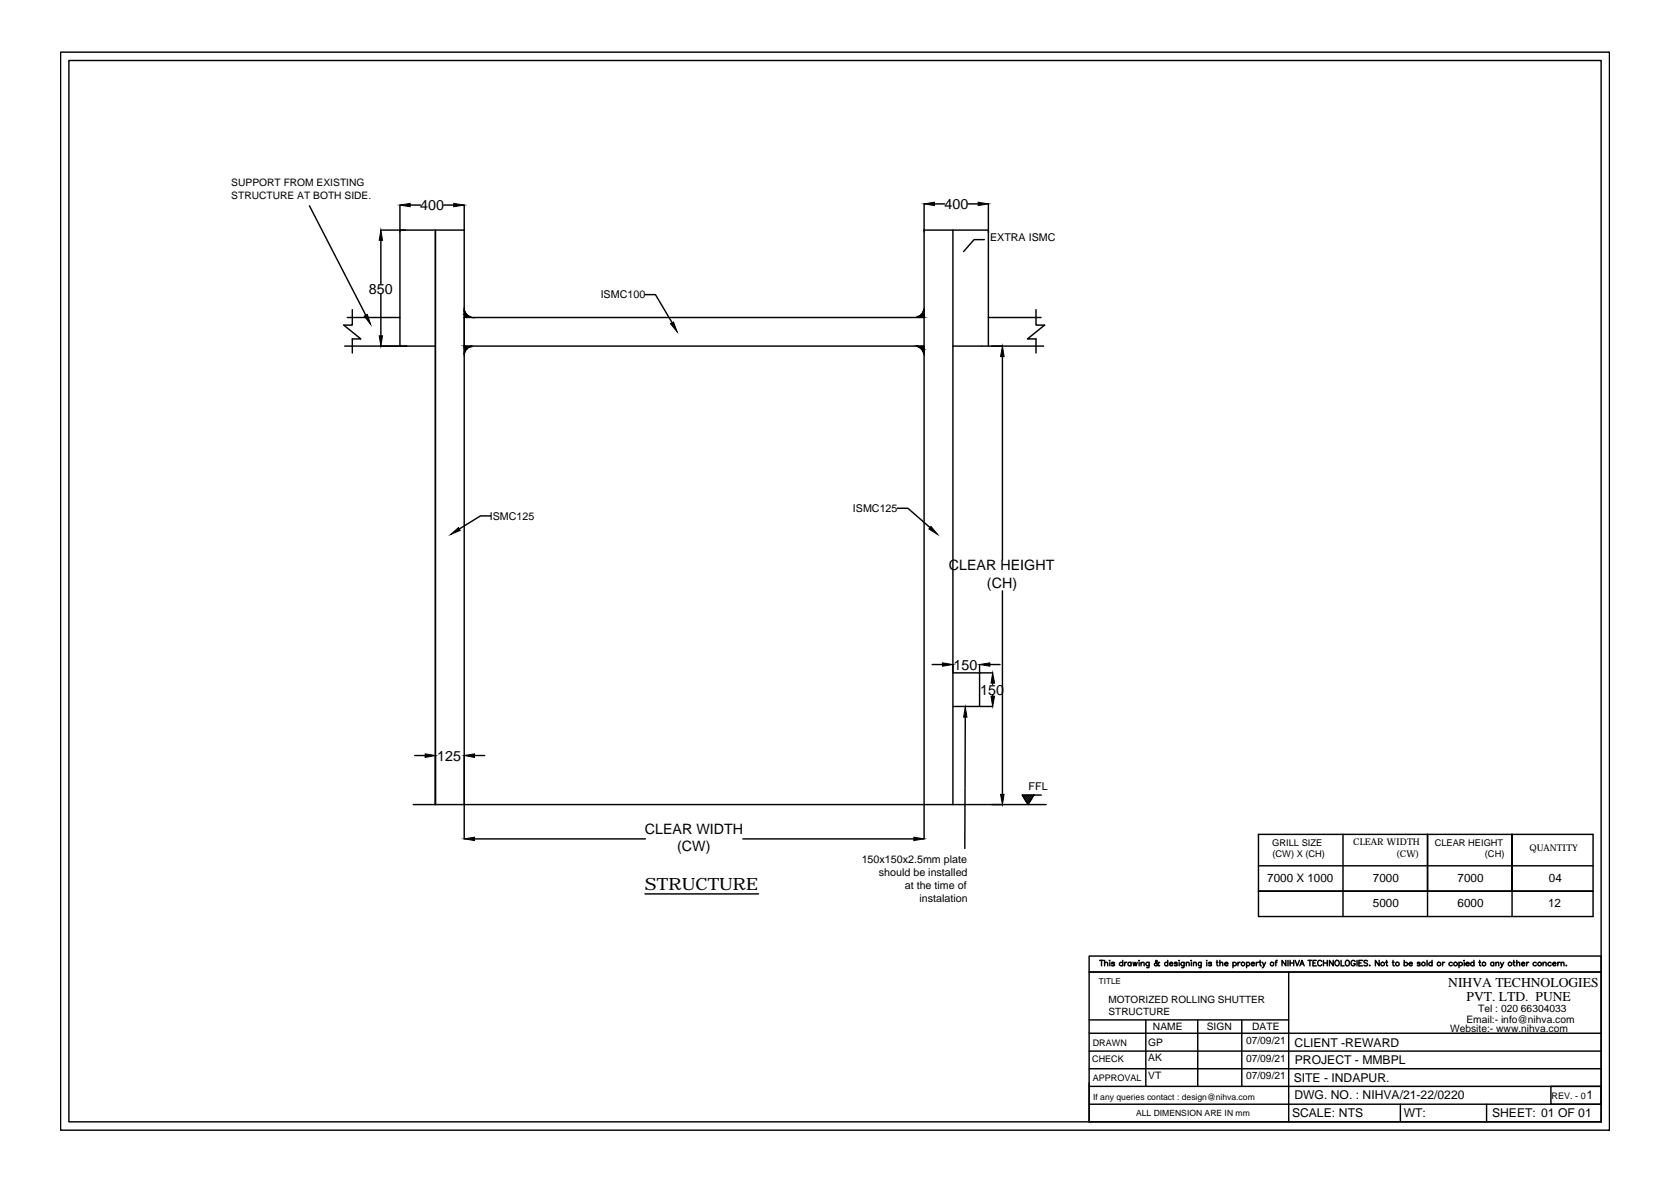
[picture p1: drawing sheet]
<svg xmlns="http://www.w3.org/2000/svg" width="297mm" height="210mm" viewBox="0 0 297 210" stroke-linecap="round" stroke-linejoin="round" font-family="sans-serif">
<!-- layer: 0 -->
<g fill="none" stroke="#000" stroke-width=".25">
<path d="M10.8 9.3h275.3v191.6h-275.3zM12.2 10.8h272.4v188.6h-272.4zM55 36.6l10 19.4M71.1 36.4v25.1M72.9 36.4h1.8M78.9 36.4h1.8M82.5 36.4v112.7M164.3 36.2v112.9M166.1 36.2h1.8M172.1 36.2h1.8M175.7 36.2v25.3M61.7 56.4h9.4"/>
<path d="M62.6 55v2.8h-1.5l3 2.4h-1.5v2.5M67.7 40.9h14.8M67.7 42.7v7.8M67.7 52.3v7.4M77.4 40.9v102.1M82.5 54.9a1.84 1.84 0 0 0 1.3 1.5M82.5 56.4h81.8M114.7 52.4h1.8l3 5M164.2 54.9a1.84 1.84 0 0 1-1.3 1.5M164.3 40.9h11.4M169.4 40.9v102.1M175 42.6h-1.8l-1.9 2.1"/>
<path d="M175.7 56.4h9.4M184.2 55v2.8h1.5l-3.1 2.4h1.6v2.5M61.3 61.5h16.1M82.5 61.5h81.8M83.8 61.5a1.84 1.84 0 0 0-1.3 1.5M162.9 61.5a1.84 1.84 0 0 1 1.3 1.5M169.4 61.5h16.1M178.2 63.4v36.1M87.2 91.7h-1.8l-3.8 2.3M159.5 90.3h1.9l3.9 3.5M165.7 118.1h1.8M169.4 118.1v1.5h4.7v6h-4.7"/>
<path d="M174.1 118.1v1.7M174.1 119.6h2.4M176 118.1h1.8M178.2 105v36.2M73.7 134.3h1.9M84.3 134.3h1.9M171.6 127.5l-.1 23.3M174.1 125.6h2.4M176.5 121.4v.2M176.5 123.5v.2M73.5 143h112.5M84.3 149.1h30.4"/>
<path d="M114.7 158.9h20.1M132.1 149.1h30.3M181.8 141.3v.1M182.1 141.3l-.3 .3M182.4 141.3l-.4 .5M182.8 141.3l-.7 .6M182.9 142.8l-.2 .2M183.1 141.3l-.9 .9M183.4 141.3l-1.1 1.1M183.4 142l-.8 .7M183.7 141.3l-1.2 1.3M183.8 141.3l-1 1.7-1.1-1.7h3.4"/>
<path d="M223.7 158.4h59.5h-59.5M223.7 148.3h59.5v14.6h-59.5zM223.7 153.9h59.5M238.7 148.3v14.6M253.8 148.3v14.6M268.8 158.4v-10.1v10.1M268.8 148.3v14.6M195.5 170.7h.6M195.8 170.7v1M196.4 171.2l.2-.2 .2 .1 .1 .6M196.4 170.7v1M197.2 170.7h.1z"/>
<path d="M197.3 171.1v.6M198.1 171.2l-.2-.2-.3 .1v.1l.4 .1 .1 .2-.2 .2-.3-.2M199.6 171.2a.33 .33 0 0 0-.5-.1 .33 .33 0 0 0 0 .5 .33 .33 0 0 0 .5-.1M199.6 170.7v1M199.9 171v.7M200.3 171l-.4 .3M201.1 171.2a.31 .31 0 0 0-.5-.1 .31 .31 0 0 0 0 .5 .31 .31 0 0 0 .5-.1M201.1 171v.7M201.4 171l.2 .7 .2-.7 .1 .7 .3-.7M202.4 170.7h.1zM202.5 171.1v.6M202.8 171.2l.3-.2 .2 .1 .1 .6"/>
<path d="M202.8 171v.7M204.3 171l-.1 .9-.4 .1M204.3 171.2a.33 .33 0 0 0-.5-.1 .33 .33 0 0 0 0 .5 .33 .33 0 0 0 .5-.1M206.1 171.1h-.1l-.2 .3a.31 .31 0 0 1-.3 .3 .31 .31 0 0 1-.3-.4l.5-.3v-.2l-.2-.1-.1 .1 .1 .4 .4 .4h.2M207.6 171.2a.31 .31 0 0 0-.5-.1 .31 .31 0 0 0 0 .5 .31 .31 0 0 0 .5-.1M207.6 170.7v1M207.9 171.3l.6-.1a.31 .31 0 0 0-.5-.1 .31 .31 0 0 0 0 .5 .31 .31 0 0 0 .5-.1M209.3 171.2l-.5-.1v.1l.3 .1 .2 .2-.2 .2-.3-.2M209.6 170.7h.1M209.6 171.1v.6M210.5 171v.9l-.4 .1M210.5 171.2a.33 .33 0 0 0-.5-.1 .33 .33 0 0 0 0 .5 .33 .33 0 0 0 .5-.1"/>
<path d="M210.9 171.2l.2-.2 .2 .1 .1 .6M210.9 171v.7M211.7 170.7h.1M211.8 171.1v.6M212.1 171.2l.3-.2 .2 .1 .1 .6M212.1 171v.7M213.5 171v.9l-.4 .1M213.5 171.2a.31 .31 0 0 0-.4-.1 .31 .31 0 0 0 0 .5 .31 .31 0 0 0 .4-.1M214.5 170.7h.1M214.5 171.1v.6M215.4 171.2l-.2-.2-.3 .1v.1l.3 .1 .2 .2-.2 .2-.3-.2M216.2 171h.3"/>
<path d="M216.3 170.7v.8l.2 .2M216.8 171.2l.3-.2 .2 .1 .1 .6M216.8 170.7v1M217.7 171.3h.6a.32 .32 0 0 0-.4-.2 .32 .32 0 0 0-.2 .4 .32 .32 0 0 0 .5 .1l.1-.1M219.2 171.2a.33 .33 0 0 1 .5-.1 .33 .33 0 0 1 0 .5 .33 .33 0 0 1-.5-.1M219.2 171v1M220.1 171v.7M220.4 171l-.3 .3M221.6 171.2a.31 .31 0 0 1 .4-.1 .31 .31 0 0 1 0 .5 .31 .31 0 0 1-.4-.1M221.6 171v1M222.4 171.3h.6a.33 .33 0 0 0-.5-.2 .33 .33 0 0 0 0 .6 .33 .33 0 0 0 .5-.2M223.3 171v.7"/>
<path d="M223.7 171l-.4 .3M223.8 171h.4M224 170.7v.8l.2 .2M224.4 171l.3 .7 .3-.7M224.7 171.7l-.3 .3M226.7 171h.3M227 170.7l-.2 .2v.8M228.6 170.7v1l-.7-1v1M229 170.7v1M229.1 172.8h55.5h-91v-2.9h91v29.5M229.1 172.8h-35.5v26.6M229.1 172.8v26.6"/>
<path d="M229.3 170.7v1M229.3 171.2h.7M230 170.7v1M230.2 170.7l.4 1 .4-1M231.1 171.7l.4-1 .3 1M231.2 171.3h.5M232.5 170.7h.6M232.8 170.7v1M233.4 171.2h.4M234 170.7h-.6v1h.6M235 170.9a.45 .45 0 0 0-.8 .2 .45 .45 0 0 0 .6 .5l.2-.1M235.3 171.2h.6"/>
<path d="M235.3 170.7v1M235.9 170.7v1M237 170.7v1l-.7-1v1M238.4 170.7v1h.5M239.2 170.8a.42 .42 0 0 1 .7 .4 .42 .42 0 0 1-.7 .3zM240.9 170.9a.42 .42 0 0 0-.6 0 .42 .42 0 0 0 0 .6 .42 .42 0 0 0 .6 0v-.2h-.3M241.2 170.7v1M241.6 171.2h.3M242.2 170.7h-.6v1h.6M243.1 170.8l-.2-.1-.4 .1v.3l.5 .1 .1 .2-.2 .3-.4-.2M243.5 171.6h.1M245.2 170.7v1l-.7-1v1"/>
<path d="M246.3 171h.3M246.5 170.7v.8l.2 .2M247.5 171h.3M247.6 170.7v.8l.3 .2M249.6 171.2a.33 .33 0 0 1 .5-.1 .33 .33 0 0 1 0 .5 .33 .33 0 0 1-.5-.1M249.6 170.7v1M250.5 171.3h.6a.33 .33 0 0 0-.6-.2 .33 .33 0 0 0 0 .6 .33 .33 0 0 0 .6-.2M252.4 171.2l-.4-.1v.1l.4 .3-.2 .2-.3-.2M253.7 170.7v1M254.6 171.2a.33 .33 0 0 0-.5-.1 .33 .33 0 0 0 0 .5 .33 .33 0 0 0 .5-.1M254.6 170.7v1M256.4 171v.7"/>
<path d="M256.8 171l-.2 .1-.2 .2M258.2 171.2a.33 .33 0 0 0-.5-.1 .33 .33 0 0 0 0 .5 .33 .33 0 0 0 .5-.1M259.3 171.2a.33 .33 0 0 1 .5-.1 .33 .33 0 0 1 0 .5 .33 .33 0 0 1-.5-.1M259.3 171v1M260.2 170.7h.1zM260.3 171.1v.6M260.6 171.3h.6a.32 .32 0 0 0-.5-.2 .32 .32 0 0 0-.1 .4 .32 .32 0 0 0 .4 .1l.2-.1M262 171.2a.33 .33 0 0 0-.5-.1 .33 .33 0 0 0 0 .5 .33 .33 0 0 0 .5-.1M262 170.7v1M262.9 171h.3M263 170.7v.8l.2 .2M265.5 171.2a.31 .31 0 0 0-.4-.1 .31 .31 0 0 0 0 .5 .31 .31 0 0 0 .4-.1"/>
<path d="M265.5 171v.7M265.9 171.2l.3-.2 .2 .1v.6M265.9 171v.7M266.7 171l.3 .7 .3-.7M267 171.7l-.1 .2-.2 .1M269 171h.3M269.1 170.7v.8l.2 .2M269.6 171.2l.2-.2 .3 .1v.6M269.6 170.7v1M270.5 171.3l.5-.1a.31 .31 0 0 0-.4-.1 .31 .31 0 0 0 0 .5 .31 .31 0 0 0 .4-.1M271.4 171v.7M271.8 171l-.3 .1-.1 .2"/>
<path d="M273.1 171.2a.33 .33 0 0 0-.5-.1 .33 .33 0 0 0 0 .5 .33 .33 0 0 0 .5-.1M274.3 171.2l.2-.2 .3 .1v.6M274.3 171v.7M275.7 171.2a.33 .33 0 0 0-.5-.1 .33 .33 0 0 0 0 .5 .33 .33 0 0 0 .5-.1M276 171.3h.6a.33 .33 0 0 0-.5-.2 .33 .33 0 0 0 0 .6 .33 .33 0 0 0 .5-.2M276.9 171v.7M277.3 171l-.3 .1-.1 .2M277.5 171.2l.3-.2 .2 .1v.6M277.5 171v.7M278.4 171.6h.1M193.6 192.4v7M193.6 193.1h91"/>
<path d="M193.6 189.9h91M193.6 186.8h91M193.6 183.6h91M193.6 181.3h35.5M193.6 196.3h91M193.6 199.4h91M203.7 181.3v11.8M212.9 181.3v11.8M220.7 181.3v11.8M248.9 196.3v3.1M264.3 196.3v3.1M275.7 193.1h8.9v3.2h-8.9z"/>
<circle cx="221" cy="171.3" r=".32"/>
<circle cx="226.1" cy="171.3" r=".32"/>
<circle cx="237.7" cy="171.1" r=".46"/>
<circle cx="245.8" cy="171.4" r=".33"/>
<circle cx="248.4" cy="171.4" r=".33"/>
<circle cx="253" cy="171.3" r=".32"/>
<circle cx="255.8" cy="171.3" r=".32"/>
<circle cx="258.7" cy="171.4" r=".33"/>
<circle cx="263.8" cy="171.3" r=".32"/>
<circle cx="268.4" cy="171.3" r=".32"/>
<circle cx="273.7" cy="171.4" r=".33"/>
</g>
<g fill="#000" stroke="#000" stroke-width=".18">
<path d="M71.1 36.4l1.8-.2v.5zM80.7 36.2l1.8 .2-1.8 .3zM164.3 36.2l1.8-.3v.6zM173.9 35.9l1.8 .3-1.8 .3zM64.7 56.2l.6-.3 .6 1.8zM67.7 40.9l.3 1.8h-.6zM67.4 59.7h.6l-.3 1.8zM82.5 54.9l.2 .6h-.2zM119.2 57.5l.5-.3 .7 1.8zM164.3 54.9v.6h-.2zM82.5 62.1h.4l-.2 .4zM163.8 62.1h.5v.4z"/>
<path d="M178.2 61.5l.3 1.9h-.6zM80.1 95l1.4-1.2 .3 .5zM165.5 93.6l1.2 1.4-1.6-1zM167.5 117.8l1.9 .3-1.9 .3zM174.1 118.1l1.9-.3v.6zM75.6 134l1.8 .3-1.8 .3zM82.5 134.3l1.8-.3v.6zM171.6 125.6l.3 1.9h-.6zM176.5 119.6l.3 1.8h-.6zM176.2 123.7h.6l-.3 1.9zM82.5 149.1l1.8-.3v.6zM162.4 148.8l1.9 .3-1.9 .3z"/>
<path d="M177.9 141.2h.6l-.3 1.8z"/>
<path d="M82.5 55.5v.4h.4zM82.5 55.5h.2l.2 .4z"/>
<path d="M82.5 55.9v.3h.9zM82.5 55.9h.4l.5 .3z"/>
<path d="M82.5 56.2v.2h1.3zM82.5 56.2h.9l.4 .2z"/>
<path d="M163 56.4h1.3l-.9-.2zM163.4 56.2h.9v.2z"/>
<path d="M163.4 56.2h.9l-.5-.3zM163.8 55.9h.5v.3z"/>
<path d="M164.1 55.5l-.3 .4h.5zM164.1 55.5h.2v.4z"/>
<path d="M82.5 61.5v.2h.9zM82.5 61.5h1.3l-.4 .2z"/>
<path d="M82.5 61.7v.4h.4zM82.5 61.7h.9l-.5 .4z"/>
<path d="M82.5 62.1v.4h.2zM82.5 62.5h.2l-.2 .5z"/>
<path d="M163 61.5l.4 .2h.9zM163 61.5h1.3v.2z"/>
<path d="M163.4 61.7l.4 .4h.5zM163.4 61.7h.9v.4z"/>
<path d="M163.8 62.1l.3 .4h.2zM164.1 62.5h.2v.5z"/>
</g>
<text font-size="3" x="114.7" y="158.2">STRUCTURE</text>
<g font-size="2.5">
<text x="74.7" y="37.4">400</text>
<text x="167.9" y="37.1">400</text>
<text x="65.6" y="52.3">850</text>
<text x="168.7" y="101.3">CLEAR HEIGHT</text>
<text x="175.4" y="104.4">(CH)</text>
<text x="169.5" y="119">150</text>
<text x="174.3" y="123.5">150</text>
<text x="77.7" y="135.2">125</text>
<text x="114.6" y="148.2">CLEAR WIDTH</text>
<text x="120.4" y="151.3">(CW)</text>
</g>
<g font-size="2.4">
<text x="257.4" y="175.3">NIHVA TECHNOLOGIES</text>
<text x="260.7" y="177.9">PVT. LTD. PUNE</text>
</g>
<g font-size="2.2">
<text x="230.1" y="186">CLIENT -REWARD</text>
<text x="230.2" y="189.1">PROJECT - MMBPL</text>
<text x="230" y="192.3">SITE - INDAPUR.</text>
<text x="230.1" y="195.4">DWG. NO. : NIHVA/21-22/0220</text>
<text x="282" y="195.4">1</text>
<text x="229.7" y="198.6">SCALE: NTS</text>
<text x="249.5" y="198.5">WT:</text>
<text x="265.2" y="198.6">SHEET: 01 OF 01</text>
</g>
<g font-size="2.1">
<text x="225.3" y="156.8">7000 X 1000</text>
<text x="244.1" y="156.7">7000</text>
<text x="244.1" y="161.2">5000</text>
<text x="259.1" y="156.7">7000</text>
<text x="259.1" y="161.2">6000</text>
<text x="275.2" y="161.3">12</text>
<text x="275.4" y="156.8">04</text>
</g>
<g font-size="1.9">
<text x="176" y="42.9">EXTRA ISMC</text>
<text x="106.8" y="53">ISMC100</text>
<text x="87.1" y="92.4">ISMC125</text>
<text x="151.6" y="91">ISMC125</text>
<text x="182.9" y="140.3">FFL</text>
<text x="153.2" y="153.4">150x150x2.5mm plate</text>
<text x="156.2" y="155.7">should be installed</text>
<text x="160.8" y="158">at the time of</text>
<text x="163.5" y="160.3">instalation</text>
</g>
<g font-size="1.8">
<text x="41.1" y="33.1">SUPPORT FROM EXISTING</text>
<text x="41.1" y="35.3">STRUCTURE AT BOTH SIDE.</text>
<text x="197" y="178.2">MOTORIZED ROLLING SHUTTER</text>
<text x="262.8" y="179.9">Tel : 020 66304033</text>
<text x="197.1" y="180.3">STRUCTURE</text>
<text x="204.1" y="185.9">GP</text>
<text x="204.9" y="183">NAME</text>
<text x="214.5" y="183">SIGN</text>
<text x="221.5" y="185.5">07/09/21</text>
<text x="222.6" y="183">DATE</text>
<text x="257.8" y="183.5">Website:- www.nihva.com</text>
<text x="260.7" y="181.7">Email:- info@nihva.com</text>
<text x="204.1" y="188.6">AK</text>
<text x="204.1" y="191.8">VT</text>
<text x="221.5" y="188.7">07/09/21</text>
<text x="221.5" y="191.9">07/09/21</text>
</g>
<g font-size="1.7">
<text x="226.2" y="150.3">GRILL SIZE</text>
<text x="226.2" y="152.3">(CW) X (CH)</text>
<text x="240.6" y="150.2">CLEAR WIDTH</text>
<text x="248.1" y="152.3">(CW)</text>
<text x="255" y="150.3">CLEAR HEIGHT</text>
<text x="264" y="152.3">(CH)</text>
<text x="271.9" y="151.3">QUANTITY</text>
</g>
<g font-size="1.6">
<text x="194.2" y="185.9">DRAWN</text>
<text x="194.2" y="188.7">CHECK</text>
<text x="194.2" y="192.2">APPROVAL</text>
<text x="275.8" y="195.4">REV. - 0</text>
</g>
<g font-size="1.5">
<text x="194.3" y="195.5">If any queries contact : design@nihva.com</text>
<text x="201.9" y="198.3">ALL DIMENSION ARE IN mm</text>
</g>
<text font-size="1.4" x="195.3" y="175">TITLE</text>
</svg>
